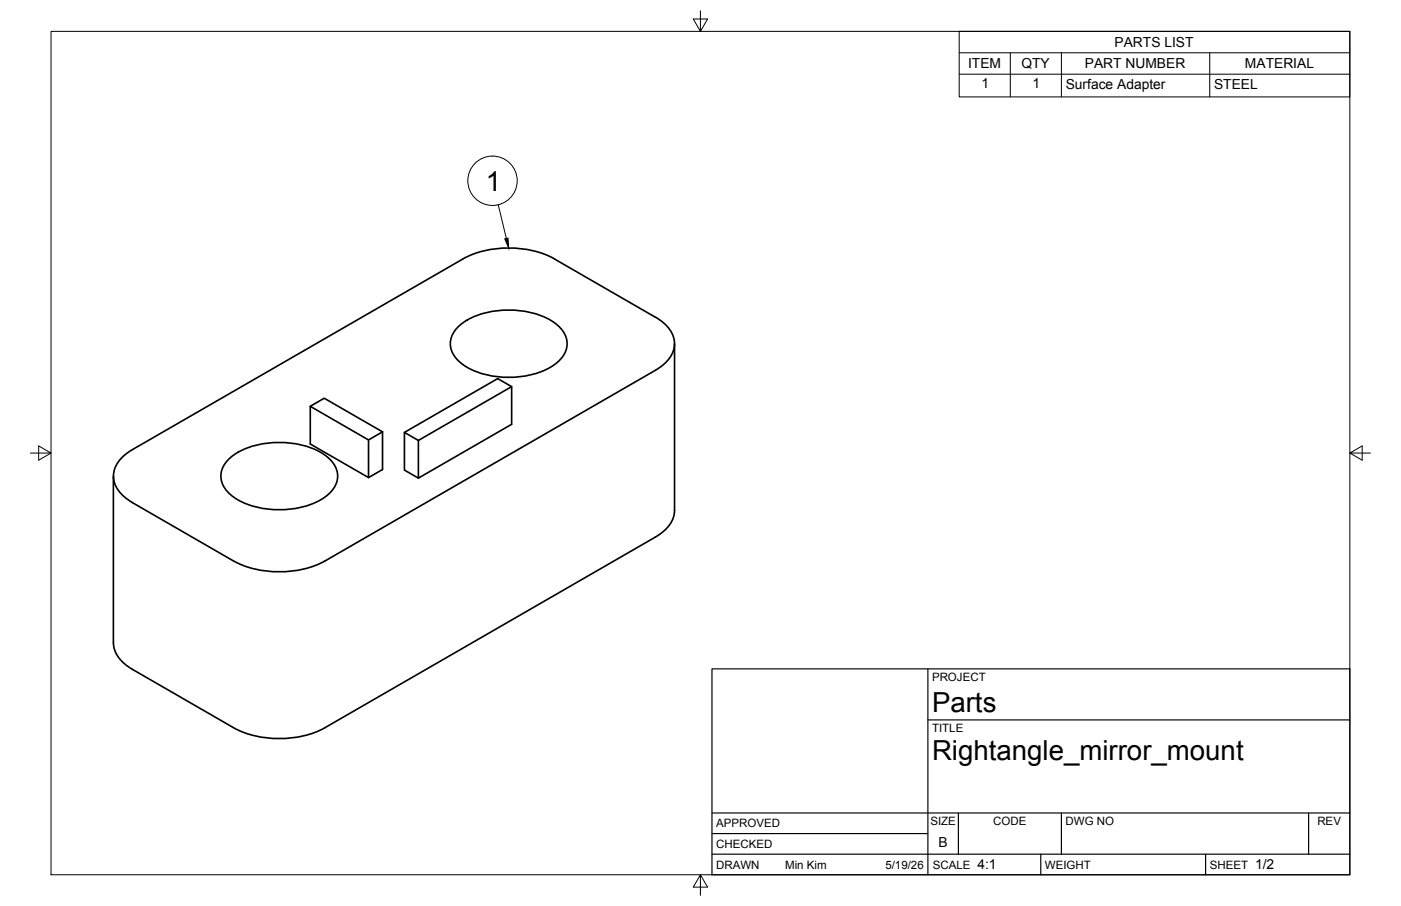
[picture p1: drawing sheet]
<svg xmlns="http://www.w3.org/2000/svg" width="432mm" height="279mm" viewBox="0 0 432 279" stroke-linecap="round" stroke-linejoin="round" font-family="sans-serif">
<!-- layer: Visible -->
<g fill="none" stroke="#000" stroke-width=".51">
<path d="M142.6 79.9l-101.8 58.8a9.6 9.6 0 0 0-5.7 9.2 10.4 10.4 0 0 0 5.7 7.1M142.7 79.9a31.2 31.2 0 0 1 28.2 0M170.9 79.9l31.1 17.9a9.6 9.6 0 0 1 5.8 9.3 10.4 10.4 0 0 1-5.8 7.1l-101.8 58.8M141.6 100.4a25.5 25.5 0 0 1 20.3-4.4 18 18 0 0 1 11.7 6.3 6.8 6.8 0 0 1-1.6 9.3 25.5 25.5 0 0 1-20.3 4.3 18 18 0 0 1-11.8-6.3 6.8 6.8 0 0 1 1.7-9.2zM157.7 119.2l-28.8 16.6v11.6l28.8-16.5v-11.7l-4.3-2.4-28.7 16.6M207.9 106v51.4a10 10 0 0 1-5.9 8.2l-101.8 58.8M95.6 125.3v11.6l18 10.4 4.3-2.5v-11.6M95.6 125.3l4.3-2.5 18 10.4-4.3 2.5zM113.6 135.7v11.6M128.9 135.8l-4.2-2.4v11.6l4.2 2.4M34.9 146.8l.1 51.5a10 10 0 0 0 5.8 8.1l31.1 18M40.8 155l31.1 18"/>
<path d="M70.9 141.2a25.5 25.5 0 0 1 20.3-4.3 18 18 0 0 1 11.7 6.3 6.8 6.8 0 0 1-1.7 9.2 25.5 25.5 0 0 1-20.3 4.4 18 18 0 0 1-11.7-6.3 6.8 6.8 0 0 1 1.7-9.3zM71.9 173a31.2 31.2 0 0 0 28.3 0M71.9 224.4a31.2 31.2 0 0 0 28.3 0"/>
</g>
<!-- layer: Border -->
<path d="M15.7 9.7h400.3v260.1h-400.3zM215.9 3.3v6.4l-2.2-3.8h4.4l-2.2 3.8M9.4 139.7h6.3l-3.8-2.2v4.4l3.8-2.2M416 139.7l3.8 2.2v-4.4l-3.8 2.2h6.4M215.9 269.8l2.2 3.8h-4.4l2.2-3.8v6.3" fill="none" stroke="#000" stroke-width=".31"/>
<!-- layer: Titleblock -->
<path d="M219.4 206.3h196.6v63.5h-196.6zM286 206.3v63.5M286 222h130M219.4 257.1h66.6M219.4 250.7h196.6M295.4 250.7v12.7M327.1 250.7v12.7M403.3 250.7v12.7M219.4 263.4h196.6M320.8 263.4v6.4M371.6 263.4v6.4" fill="none" stroke="#000" stroke-width=".36"/>
<!-- layer: Parts Lists -->
<path d="M295.6 9.7h120.4v20.2h-120.4zM295.6 16.3h120.4M311.4 16.3v13.6M327.1 16.3v13.6M372.9 16.3v13.6M295.6 22.9h120.4" fill="none" stroke="#000" stroke-width=".31"/>
<!-- layer: Balloons -->
<circle cx="151.8" cy="55.7" r="7.6" fill="none" stroke="#000" stroke-width=".31"/>
<!-- layer: 0 -->
<path d="M155.6 73.7l1-.3 .2 3.1z" fill="#000" stroke="#000" stroke-width=".31"/>
<path d="M153.6 63.2l2.5 10.3" fill="none" stroke="#000" stroke-width=".31"/>
<g font-size="8.5">
<text x="149.7" y="58.8">1</text>
<text x="287.3" y="219.5">Parts</text>
<text x="287.3" y="234.5">Rightangle_mirror_mount</text>
</g>
<g font-size="4.3">
<text x="343.5" y="14.5">PARTS LIST</text>
<text x="298.4" y="21.1">ITEM</text>
<text x="314.8" y="21">QTY</text>
<text x="334.3" y="21.1">PART NUMBER</text>
<text x="383.7" y="21.1">MATERIAL</text>
<text x="302.5" y="27.2">1</text>
<text x="318.2" y="27.2">1</text>
<text x="328.5" y="27.5">Surface Adapter</text>
<text x="374.2" y="27.5">STEEL</text>
<text x="289.3" y="261.2">B</text>
<text x="301.2" y="268.1">4:1</text>
<text x="386.8" y="268.1">1/2</text>
</g>
<g font-size="3.5">
<text x="287.3" y="210.1">PROJECT</text>
<text x="287.3" y="225.8">TITLE</text>
<text x="220.7" y="255.2">APPROVED</text>
<text x="286.7" y="254.5">SIZE</text>
<text x="306.1" y="254.5">CODE</text>
<text x="328.4" y="254.5">DWG NO</text>
<text x="406" y="254.5">REV</text>
<text x="220.7" y="261.5">CHECKED</text>
<text x="220.7" y="267.9">DRAWN</text>
<text x="242" y="267.9">Min Kim</text>
<text x="272.9" y="267.9">5/19/26</text>
<text x="287.5" y="267.9">SCALE</text>
<text x="322.1" y="267.9">WEIGHT</text>
<text x="372.9" y="267.9">SHEET</text>
</g>
</svg>
